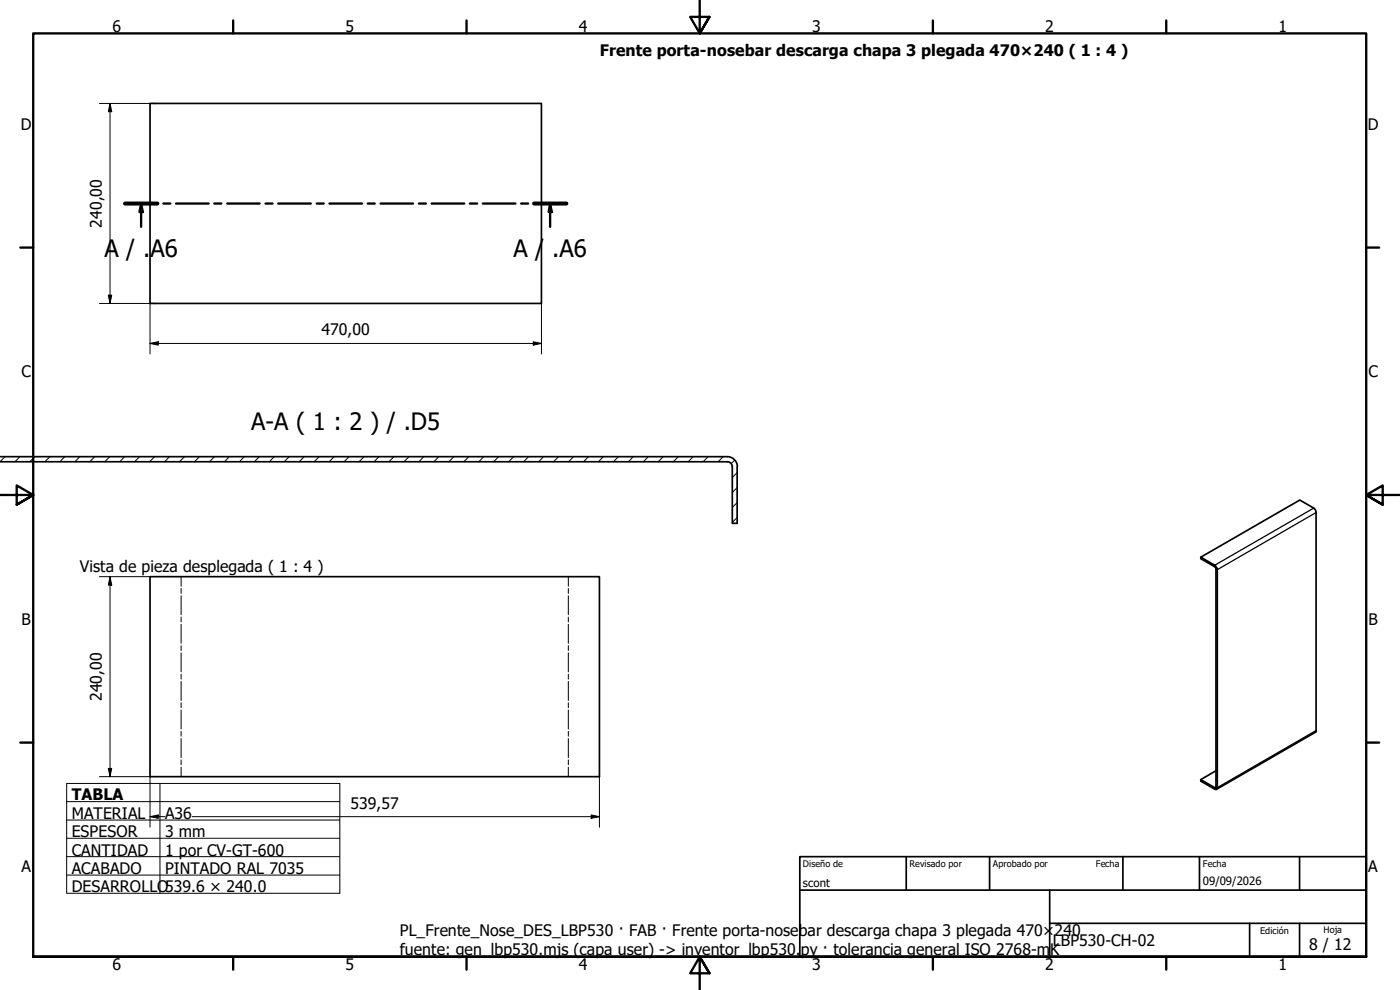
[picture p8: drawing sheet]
<svg xmlns="http://www.w3.org/2000/svg" width="420mm" height="297mm" viewBox="0 0 420 297" stroke-linecap="round" stroke-linejoin="round" font-family="sans-serif">
<!-- layer: Sombreado (ISO) -->
<g fill="none" stroke="#000" stroke-width=".3">
<path d="M1.5 137l-1.5 1.5M6 137l-1.5 1.5M10.5 137l-1.5 1.5M15 137l-1.5 1.5M19.4 137l-1.4 1.5M23.9 137l-1.4 1.5M28.4 137l-1.5 1.5M33 137l-1.6 1.5M37.4 137l-1.5 1.5M41.9 137l-1.5 1.5M46.4 137l-1.5 1.5M50.9 137l-1.5 1.5"/>
<path d="M55.4 137l-1.6 1.5M59.9 137l-1.5 1.5M64.4 137l-1.5 1.5M68.8 137l-1.4 1.5M73.3 137l-1.5 1.5M77.9 137l-1.6 1.5M82.3 137l-1.5 1.5M86.8 137l-1.5 1.5M91.3 137l-1.5 1.5M95.8 137l-1.5 1.5M100.3 137l-1.5 1.5M104.8 137l-1.5 1.5"/>
<path d="M109.3 137l-1.5 1.5M113.7 137l-1.4 1.5M118.2 137l-1.5 1.5M122.7 137l-1.5 1.5M127.2 137l-1.5 1.5M131.7 137l-1.5 1.5M136.2 137l-1.5 1.5M140.7 137l-1.5 1.5M145.2 137l-1.5 1.5M149.7 137l-1.6 1.5M154.2 137l-1.5 1.5M158.6 137l-1.4 1.5"/>
<path d="M163.1 137l-1.4 1.5M167.6 137l-1.5 1.5M172.1 137l-1.5 1.5M176.6 137l-1.5 1.5M181.1 137l-1.5 1.5M185.6 137l-1.5 1.5M190.1 137l-1.5 1.5M194.6 137l-1.5 1.5M199.1 137l-1.6 1.5M203.6 137l-1.5 1.5M208 137l-1.4 1.5M212.5 137l-1.5 1.5"/>
<path d="M217 137l-1.5 1.5M220.5 138.1l-1.1 1M221.2 155.2l-1.4 1.6M221.2 150.8l-1.4 1.5M221.2 146.3l-1.4 1.5M221.2 141.8l-1.4 1.5"/>
</g>
<!-- layer: Visible (ISO) -->
<path d="M45 31h117.5v60h-117.5zM0 137h218.3a3 3 0 0 1 3 3M0 138.5h218.3a1.49 1.49 0 0 1 1.5 1.5M219.8 140.1v16.9h1.4v-16.9M45 173h134.9v60h-134.9zM360.4 167.2v.4l4.3 2.5 .2 .4v65.8h-.3l-4.2-2.4v.5l4.5 2.5 .4-.6v-65.4l-.6-1.2-4.3-2.5 29.7-17.2 4.2 2.4 .5 .7 .2 66.4-29.9 17.3M364.9 231.3l-4.5 2.6" fill="none" stroke="#000" stroke-width=".51"/>
<!-- layer: Eje de pliegue (ISO) -->
<g fill="none" stroke="#000" stroke-width=".3">
<path d="M54.4 173v2.9M54.4 176.6v1.4M54.4 178.7v5.8M170.6 173v2.9M170.6 176.6v1.4M170.6 178.7v5.8M54.4 185.2v1.4M54.4 187.3v5.7M54.4 193.7v1.5M54.4 195.9v5.7M170.6 185.2v1.4M170.6 187.3v5.7"/>
<path d="M170.6 193.7v1.5M170.6 195.9v5.7M54.4 202.3v1.5M54.4 204.5v5.7M54.4 210.9v1.4M54.4 213v5.7M54.4 219.4v1.5M170.6 202.3v1.5M170.6 204.5v5.7M170.6 210.9v1.4M170.6 213v5.7M170.6 219.4v1.5"/>
<path d="M54.4 221.6v5.7M54.4 228v1.5M54.4 230.2v2.8M170.6 221.6v5.7M170.6 228v1.5M170.6 230.2v2.8"/>
</g>
<!-- layer: Visible fina (ISO) -->
<path d="M394.3 152.4l-29.7 17.2v.4M395 153.8l-29.7 17.1-.4-.2M395 219.2l-29.7 17.1-.4-.2-.3 .2v.5" fill="none" stroke="#000" stroke-width=".38"/>
<g fill="none" stroke="#000" stroke-width=".7">
<path d="M37.5 61.1h9.7M42.4 61.1l.5 2.5h-1.1zM42.4 61.1v7M49 61.1h2.1M52.8 61.1h9.8M64.3 61.1h2.1M68.2 61.1h9.7M79.7 61.1h2.1M83.5 61.1h9.8M95.1 61.1h2.1M98.9 61.1h9.7M110.4 61.1h2.1"/>
<path d="M114.2 61.1h9.8M125.7 61.1h2.1M129.5 61.1h9.8M141 61.1h2.2M144.9 61.1h9.8M156.4 61.1h2.1M160.3 61.1h9.7M165.1 61.1l.5 2.5h-.9zM165.1 61.1v7"/>
</g>
<path d="M37.5 61.1h9.7M160.3 61.1h9.7" fill="none" stroke="#000" stroke-width="1.2"/>
<path d="M42.4 61.1l.5 2.5h-1.1zM165.1 61.1l.5 2.5h-.9z" fill="#000"/>
<!-- layer: Borde (ISO) -->
<g fill="none" stroke="#000" stroke-width=".7">
<path d="M70 6.1v3.9M140 6.1v3.9M210 0v10l-2.9-4.9h5.8l-2.9 4.9 2.9-4.9M280 6.1v3.9M350 6.1v3.9M6.1 74.3h3.9M410 74.3h3.9M0 148.5h10l-5-2.8v5.7l5-2.9-5 2.9M420 148.5h-10l5-2.8v5.7l-5-2.9 5 2.9M6.1 222.8h3.9M410 222.8h3.9M10 287.1v-277.1h400v277.1h-400h400"/>
<path d="M70 287.1v3.8M140 287.1v3.8M212.9 292l-2.9-4.9 2.9 4.9h-5.8l2.9-4.9v9.9M280 287.1v3.8M350 287.1v3.8"/>
</g>
<path d="M240 257h170v30.1h-170zM272 257v10.1M297 257v10.1M337 257v10.1M360 257v10.1M390 257v10.1M240 267.1h170M315 277h95M315 267.1v20M375 277v10.1M390 277v10.1" fill="none" stroke="#000" stroke-width=".51"/>
<path d="M20 235.1h82v32.9h-82zM48 235.1v32.9M20 240.5h82M20 246h82M20 251.5h82M20 257h82M20 262.6h82" fill="none" stroke="#000" stroke-width=".3"/>
<!-- layer: Cota (ISO) -->
<g fill="none" stroke="#000" stroke-width=".3">
<path d="M29.8 31h16.7M33 31l.5 2.5h-1zM33 31v60M29.8 91h16.7M32.5 88.6h1l-.5 2.4zM45 91v15.2M162.5 91v15.2M45 103l2.5-.5v1.1zM45 103h117.5M160 102.5l2.5 .5-2.5 .6zM29.8 173h15.2M33 173l.5 2.6h-1z"/>
<path d="M33 173v60M29.8 233h15.2v15.2M32.5 230.6h1l-.5 2.4zM179.9 233v15.2M45 245l2.5-.5v1zM45 245h4.5M57.7 245h122.2M177.4 244.5l2.5 .5-2.5 .5z"/>
</g>
<path d="M33 31l.5 2.5h-1zM32.5 88.6h1l-.5 2.4zM45 103l2.5-.5v1.1zM160 102.5l2.5 .5-2.5 .6zM33 173l.5 2.6h-1zM32.5 230.6h1l-.5 2.4zM45 245l2.5-.5v1zM177.4 244.5l2.5 .5-2.5 .5z" fill="#000"/>
<g font-size="7.2">
<text x="31.4" y="77.1">A / .</text>
<text x="45.1" y="77.1">A6</text>
<text x="154.1" y="77.1">A /</text>
<text x="165.7" y="77.1">.A6</text>
<text x="75.4" y="129.1">A-A ( 1 : 2 ) / .D5</text>
</g>
<g font-size="4.8">
<text x="33.7" y="9.6">6</text>
<text x="103.7" y="9.6">5</text>
<text x="173.7" y="9.6">4</text>
<text x="243.7" y="9.6">3</text>
<text x="313.7" y="9.6">2</text>
<text x="383.7" y="9.6">1</text>
<text x="180" y="16.7">Frente porta-nosebar descarga chapa 3 plegada 470×240 ( 1 : 4 )</text>
<text x="6.2" y="38.9">D</text>
<text x="410.5" y="38.9">D</text>
<text x="30.6" y="68.3" transform="rotate(-90 30.6 68.3)">240,00</text>
<text x="96.5" y="100.6">470,00</text>
<text x="6.4" y="113.1">C</text>
<text x="410.7" y="113.1">C</text>
<text x="24" y="171.7">Vista de pieza desplegada ( 1 : 4 )</text>
<text x="6.4" y="187.4">B</text>
<text x="410.7" y="187.4">B</text>
<text x="30.6" y="210.4" transform="rotate(-90 30.6 210.4)">240,00</text>
<text x="21.5" y="240.1">TABLA</text>
<text x="21.5" y="245.7">MATERIAL</text>
<text x="49.5" y="245.7">A36</text>
<text x="105.2" y="242.6">539,57</text>
<text x="21.5" y="251.2">ESPESOR</text>
<text x="49.5" y="251.2">3 mm</text>
<text x="21.5" y="256.7">CANTIDAD</text>
<text x="49.5" y="256.7">1 por CV-GT-600</text>
<text x="6.4" y="261.7">A</text>
<text x="21.5" y="262.2">ACABADO</text>
<text x="49.5" y="262.2">PINTADO RAL 7035</text>
<text x="410.7" y="261.7">A</text>
<text x="21.5" y="267.7">DESARROLLO539.6 × 240.0</text>
<text x="120" y="280.7">PL_Frente_Nose_DES_LBP530 · FAB · Frente porta-nosebar descarga chapa 3 plegada 470×240</text>
<text x="120" y="286.4">fuente: gen_lbp530.mjs (capa user) -&gt; inventor_lbp530.</text>
<text x="240.3" y="286.4">py · tolerancia general ISO 2768-m</text>
<text x="315.2" y="286.4">K</text>
<text x="316" y="283.8">LBP530-CH-02</text>
<text x="392.9" y="285">8 / 12</text>
<text x="33.7" y="290.9">6</text>
<text x="103.7" y="290.9">5</text>
<text x="173.7" y="290.9">4</text>
<text x="243.7" y="290.9">3</text>
<text x="313.7" y="290.9">2</text>
<text x="383.7" y="290.9">1</text>
</g>
<g font-size="3.4">
<text x="241" y="266">scont</text>
<text x="361" y="265.5">09/09/2026</text>
</g>
<g font-size="2.7">
<text x="241" y="260.2">Diseño de</text>
<text x="273" y="260.1">Revisado por</text>
<text x="298" y="260.1">Aprobado por</text>
<text x="328.9" y="260.1">Fecha</text>
<text x="361" y="260.1">Fecha</text>
<text x="378.2" y="280.3">Edición</text>
<text x="397.2" y="280">Hoja</text>
</g>
</svg>
